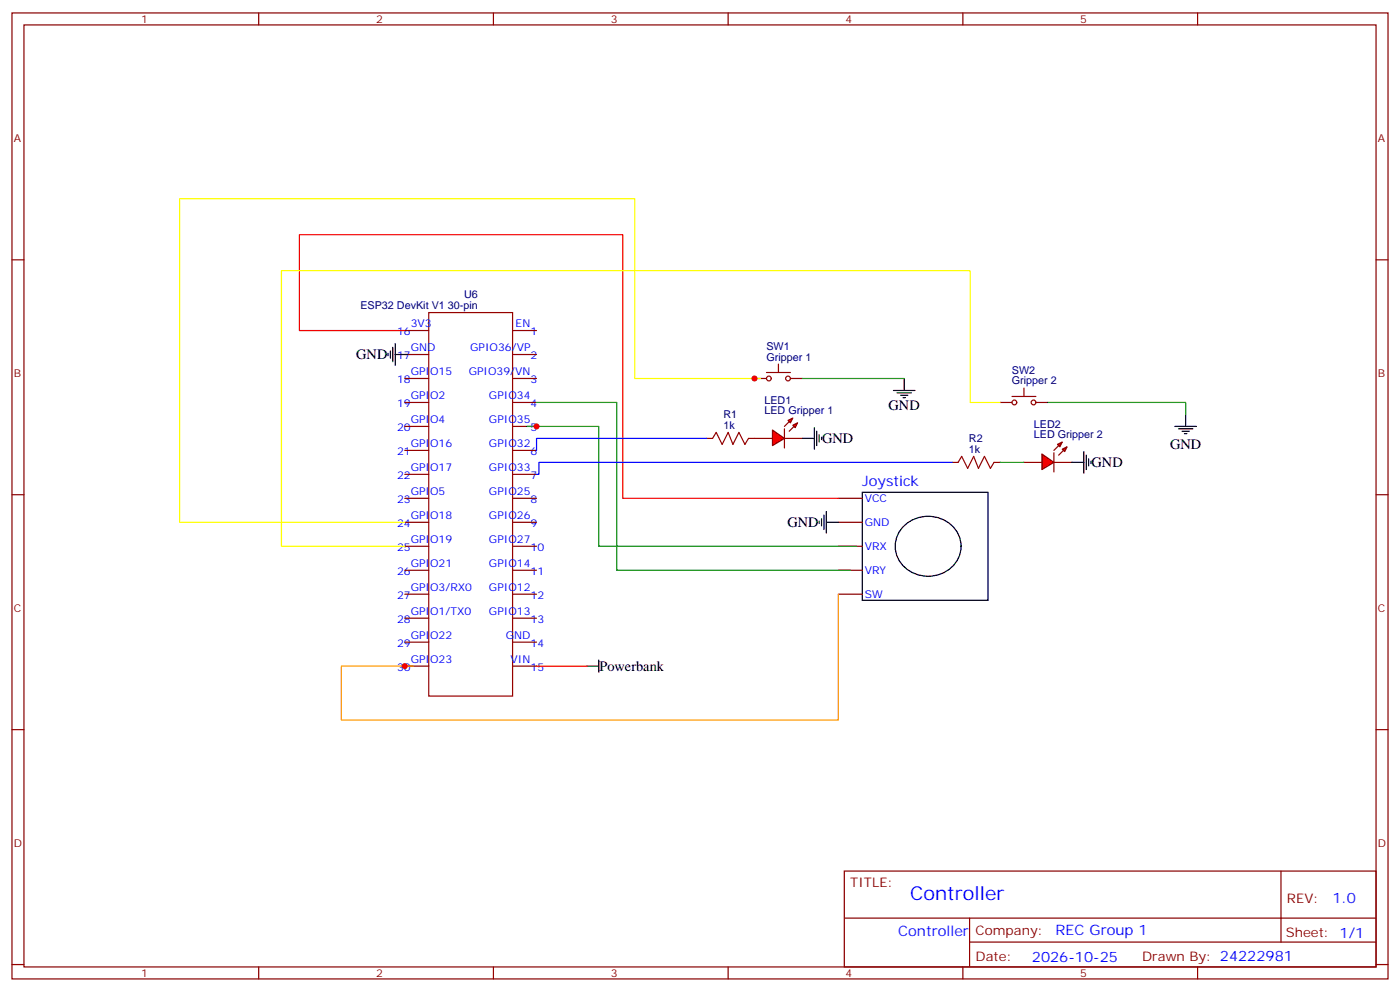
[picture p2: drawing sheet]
<svg xmlns="http://www.w3.org/2000/svg" width="412mm" height="292mm" viewBox="0 0 412 292" stroke-linecap="round" stroke-linejoin="round" font-family="sans-serif">
<g fill="none" stroke="#870000" stroke-width=".35">
<path d="M3.5 3.8h405.4v284.3h-405.4zM7.1 7.3h398.2v277.3h-398.2zM76.2 3.8v3.5M145.3 3.8v3.5M214.5 3.8v3.5M283.6 3.8v3.5M352.8 3.8v3.5M3.5 76.5h3.6M405.3 76.5h3.6M119.2 97.3h7.1M151 97.3h7M119.2 111.4h7.1"/>
<path d="M119.2 118.5h7.1M119.2 104.4h7.1M151 111.4h7M151 118.5h7M151 104.4h7M222.2 111.4h3.6M232.8 111.4h3.6M294.6 118.5h3.5M305.2 118.5h3.5M119.2 125.5h7.1M119.2 132.6h7.1M119.2 139.6h7.1"/>
<path d="M151 125.5h7M151 132.6h7M151 139.6h7M208.1 129h1.8M220.5 129h1.7M280.5 136.1h1.7M292.8 136.1h1.8M3.5 145.6h3.6M119.2 146.7h7.1M119.2 153.7h7.1M151 146.7h7M151 153.7h7"/>
<path d="M246.9 146.7h7.1M246.9 153.7h7.1M405.3 145.6h3.6M119.2 160.8h7.1M119.2 167.9h7.1M119.2 174.9h7.1M151 160.8h7M151 167.9h7M151 174.9h7M246.9 160.8h7.1M246.9 167.9h7.1M246.9 174.9h7.1"/>
<path d="M119.2 182h7.1M119.2 189h7.1M119.2 196.1h7.1M151 182h7M151 189h7M151 196.1h7M3.5 214.8h3.6M405.3 214.8h3.6M248.7 256.4h156.6v28.2h-156.6zM377.3 256.4v20.9M248.7 270.2h156.5M285.6 277.3h119.6"/>
<path d="M285.6 270.2v14.2M3.5 283.9h3.6M76.2 284.6v3.5M145.3 284.6v3.5M214.5 284.6v3.5M283.6 284.6v3.5M352.8 284.6v3.5M405.3 283.9h3.6"/>
</g>
<g fill="none" stroke="#000" stroke-width=".35">
<path d="M114.3 104v.7M115 103.3v2.1M115.7 102.2v4.3M116.4 104.4h3.5M116.4 101.2v6.3M263.2 114.9h6.3M264.2 115.6h4.3M265.3 116.3h2.1M266 117.1h.7M266.3 111.4v3.5M346.1 125.5h6.3M347.1 126.2h4.3"/>
<path d="M348.2 126.9h2.1M348.9 127.6h.7M349.2 122v3.5M241.3 153.4v.7M242 152.7v2.1M242.7 151.6v4.3M243.4 153.7h3.5M243.4 150.6v6.3M254 144.9h37v31.8h-37zM266.1 154.9a10.1 10.1 0 0 1 16.7 3.7 9.2 9.2 0 0 1-10.6 10.9 8.7 8.7 0 0 1-6.8-13.7z"/>
</g>
<g fill="none" stroke="#a10000" stroke-width=".35">
<path d="M126.3 92h24.7v112.9h-24.7zM225.8 109.6h7M229.3 107.2v2.4M298.1 116.7h7.1M301.6 114.2v2.5M209.9 129l1.1-1.7 1.7 3.5 1.8-3.5 1.4 3.5 1.8-3.5 1.7 3.5 1.1-1.8M282.2 136.1l1.1-1.8 1.7 3.6 1.8-3.6 1.4 3.6 1.8-3.6 1.7 3.6 1.1-1.8"/>
<circle cx="226.5" cy="111.4" r=".71"/>
<circle cx="232.1" cy="111.4" r=".71"/>
<circle cx="298.8" cy="118.5" r=".71"/>
<circle cx="304.4" cy="118.5" r=".71"/>
</g>
<path d="M158 118.5h23.7v49.4h68.8M236.4 111.4h29.9M308.7 118.5h40.5v3.5M155.2 125.5h21.2v35.3h75.8" fill="none" stroke="#008700" stroke-width=".35"/>
<path d="M119.2 97.3h-31v-28.2h95.2v77.6h63.5" fill="none" stroke="#f00" stroke-width=".35"/>
<path d="M246.9 174.9v37h-146.4v-15.8h21.2" fill="none" stroke="#f90" stroke-width=".35"/>
<path d="M224 111.4h-37v-52.9h-134.1v95.2h66.3M294.6 118.5h-8.8v-38.8h-202.9v81.1h36.3" fill="none" stroke="#ff0" stroke-width=".35"/>
<path d="M208.1 129h-50.1v3.6M280.5 136.1h-121.8v3.5h-.7" fill="none" stroke="#00f" stroke-width=".35"/>
<g fill="#f00" stroke="#870000" stroke-width=".35">
<path d="M227.5 126.6l3.6 2.4-3.6 2.2z"/>
<path d="M231.1 126.2v5.7z"/>
</g>
<g fill="#870000" stroke="#870000" stroke-width=".35">
<path d="M231.1 125.5l1.4-1.4z"/>
<path d="M232.5 126.9l1.4-1.4z"/>
</g>
<g fill="#f00" stroke="#870000" stroke-width=".35">
<path d="M232.1 123.8l1.4-.8-.7 1.5z"/>
<path d="M233.5 125.2l1.4-.7-.7 1.4z"/>
</g>
<path d="M222.2 129h5.3M231.1 129h5.3" fill="none" stroke="#870000" stroke-width=".35"/>
<g fill="#f00" stroke="#870000" stroke-width=".35">
<path d="M306.9 133.6l3.5 2.5-3.5 2.1z"/>
<path d="M310.4 133.3v5.6z"/>
</g>
<g fill="#870000" stroke="#870000" stroke-width=".35">
<path d="M310.4 132.6l1.5-1.4z"/>
<path d="M311.9 134l1.4-1.4z"/>
</g>
<g fill="#f00" stroke="#870000" stroke-width=".35">
<path d="M311.5 130.8l1.4-.7-.7 1.4z"/>
<path d="M312.9 132.2l1.4-.7-.7 1.4z"/>
</g>
<path d="M301.6 136.1h5.3M310.4 136.1h5.3" fill="none" stroke="#870000" stroke-width=".35"/>
<path d="M294.6 136.1h7" fill="none" stroke="#008700" stroke-width=".35"/>
<path d="M236.4 129h3.5M239.9 125.9v6.3M240.6 126.9v4.3M241.3 128v2.1M242 128.7v.7M315.7 136.1h3.6M319.3 132.9v6.4M320 134v4.2M320.7 135v2.2M321.4 135.7v.8M172.9 196.1h3.5M176.4 194.3v3.5" fill="none" stroke="#000" stroke-width=".35"/>
<path d="M158 196.1h14.9" fill="none" stroke="#f00" stroke-width=".35"/>
<g fill="#c00">
<circle cx="119.2" cy="196.1" r=".88"/>
<circle cx="158" cy="125.5" r=".88"/>
<circle cx="222.3" cy="111.4" r=".88"/>
</g>
<text font-size="5.6" fill="#00f" x="268.1" y="264.9">Controller</text>
<g font-size="4.2">
<text x="105" y="105.7">GND</text>
<text x="261.8" y="120.6">GND</text>
<text x="242.2" y="130.5">GND</text>
<text x="321.6" y="137.5">GND</text>
<text x="344.7" y="132.2">GND</text>
<text x="232" y="155.2">GND</text>
<text x="176.6" y="197.5">Powerbank</text>
</g>
<g font-size="4.2" fill="#00f">
<text x="254" y="143.2">Joystick</text>
<text x="392.5" y="265.7">1.0</text>
<text x="264.6" y="275.4">Controller</text>
<text x="310.9" y="275.2">REC Group 1</text>
<text x="304" y="283">2026-10-25</text>
</g>
<g font-size="3.9" fill="#800">
<text x="250.5" y="261">TITLE:</text>
<text x="379.1" y="265.7">REV:</text>
<text x="287.4" y="275.2">Company:</text>
<text x="378.7" y="275.8">Sheet: 1/1</text>
<text x="287.4" y="282.9">Date:</text>
<text x="336.4" y="282.9">Drawn By: 24222981</text>
</g>
<g font-size="3.2" fill="#800">
<text x="41.6" y="6.8">1</text>
<text x="110.8" y="6.8">2</text>
<text x="179.9" y="6.8">3</text>
<text x="249.1" y="6.8">4</text>
<text x="318.2" y="6.8">5</text>
<text x="4.1" y="41.9">A</text>
<text x="405.9" y="41.9">A</text>
<text x="4.1" y="111.1">B</text>
<text x="405.9" y="111.1">B</text>
<text x="4.1" y="180.2">C</text>
<text x="405.9" y="180.2">C</text>
<text x="4.1" y="249.3">D</text>
<text x="405.9" y="249.3">D</text>
<text x="41.6" y="287.6">1</text>
<text x="110.8" y="287.6">2</text>
<text x="179.9" y="287.6">3</text>
<text x="249.1" y="287.6">4</text>
<text x="318.2" y="287.6">5</text>
</g>
<g font-size="3.2" fill="#000080">
<text x="136.7" y="87.7">U6</text>
<text x="106.2" y="90.9">ESP32 DevKit V1 30-pin</text>
<text x="225.7" y="103">SW1</text>
<text x="225.8" y="106.1">Gripper 1</text>
<text x="298.1" y="113.2">Gripper 2</text>
<text x="298.1" y="110">SW2</text>
<text x="225.2" y="118.8">LED1</text>
<text x="213.1" y="123.1">R1</text>
<text x="225.2" y="122">LED Gripper 1</text>
<text x="304.6" y="125.9">LED2</text>
<text x="213.1" y="126.2">1k</text>
<text x="285.4" y="130.1">R2</text>
<text x="304.6" y="129">LED Gripper 2</text>
<text x="285.4" y="133.3">1k</text>
</g>
<g font-size="3.2" fill="#00f">
<text x="117" y="98.7">16</text>
<text x="121" y="96.2">3V3</text>
<text x="151.9" y="96.2">EN</text>
<text x="156.3" y="98.7">1</text>
<text x="117" y="105.8">17</text>
<text x="121" y="103.3">GND</text>
<text x="138.5" y="103.3">GPIO36/VP</text>
<text x="156.3" y="105.8">2</text>
<text x="117" y="112.8">18</text>
<text x="121" y="110.3">GPIO15</text>
<text x="138.1" y="110.3">GPIO39/VN</text>
<text x="156.3" y="112.8">3</text>
<text x="117" y="119.9">19</text>
<text x="121" y="117.4">GPIO2</text>
<text x="144" y="117.4">GPIO34</text>
<text x="156.3" y="119.9">4</text>
<text x="121" y="124.5">GPIO4</text>
<text x="144" y="124.5">GPIO35</text>
<text x="117" y="126.9">20</text>
<text x="121" y="131.5">GPIO16</text>
<text x="144" y="131.5">GPIO32</text>
<text x="156.3" y="126.9">5</text>
<text x="117" y="134">21</text>
<text x="156.3" y="134">6</text>
<text x="117" y="141">22</text>
<text x="121" y="138.6">GPIO17</text>
<text x="144" y="138.6">GPIO33</text>
<text x="156.3" y="141">7</text>
<text x="117" y="148.1">23</text>
<text x="121" y="145.6">GPIO5</text>
<text x="144" y="145.6">GPIO25</text>
<text x="156.3" y="148.1">8</text>
<text x="254.7" y="147.7">VCC</text>
<text x="117" y="155.2">24</text>
<text x="121" y="152.7">GPIO18</text>
<text x="144" y="152.7">GPIO26</text>
<text x="156.3" y="155.2">9</text>
<text x="254.7" y="154.8">GND</text>
<text x="121" y="159.7">GPIO19</text>
<text x="144" y="159.7">GPIO27</text>
<text x="254.7" y="161.9">VRX</text>
<text x="117" y="162.2">25</text>
<text x="121" y="166.8">GPIO21</text>
<text x="144" y="166.8">GPIO14</text>
<text x="156.3" y="162.2">10</text>
<text x="117" y="169.3">26</text>
<text x="121" y="173.8">GPIO3/RX0</text>
<text x="144" y="173.8">GPIO12</text>
<text x="156.3" y="169.3">11</text>
<text x="254.7" y="168.9">VRY</text>
<text x="117" y="176.3">27</text>
<text x="156.3" y="176.3">12</text>
<text x="254.7" y="176">SW</text>
<text x="117" y="183.4">28</text>
<text x="121" y="180.9">GPIO1/TX0</text>
<text x="144" y="180.9">GPIO13</text>
<text x="156.3" y="183.4">13</text>
<text x="117" y="190.4">29</text>
<text x="121" y="188">GPIO22</text>
<text x="149" y="188">GND</text>
<text x="156.3" y="190.4">14</text>
<text x="117" y="197.5">30</text>
<text x="121" y="195">GPIO23</text>
<text x="150.4" y="195">VIN</text>
<text x="156.3" y="197.5">15</text>
</g>
</svg>
